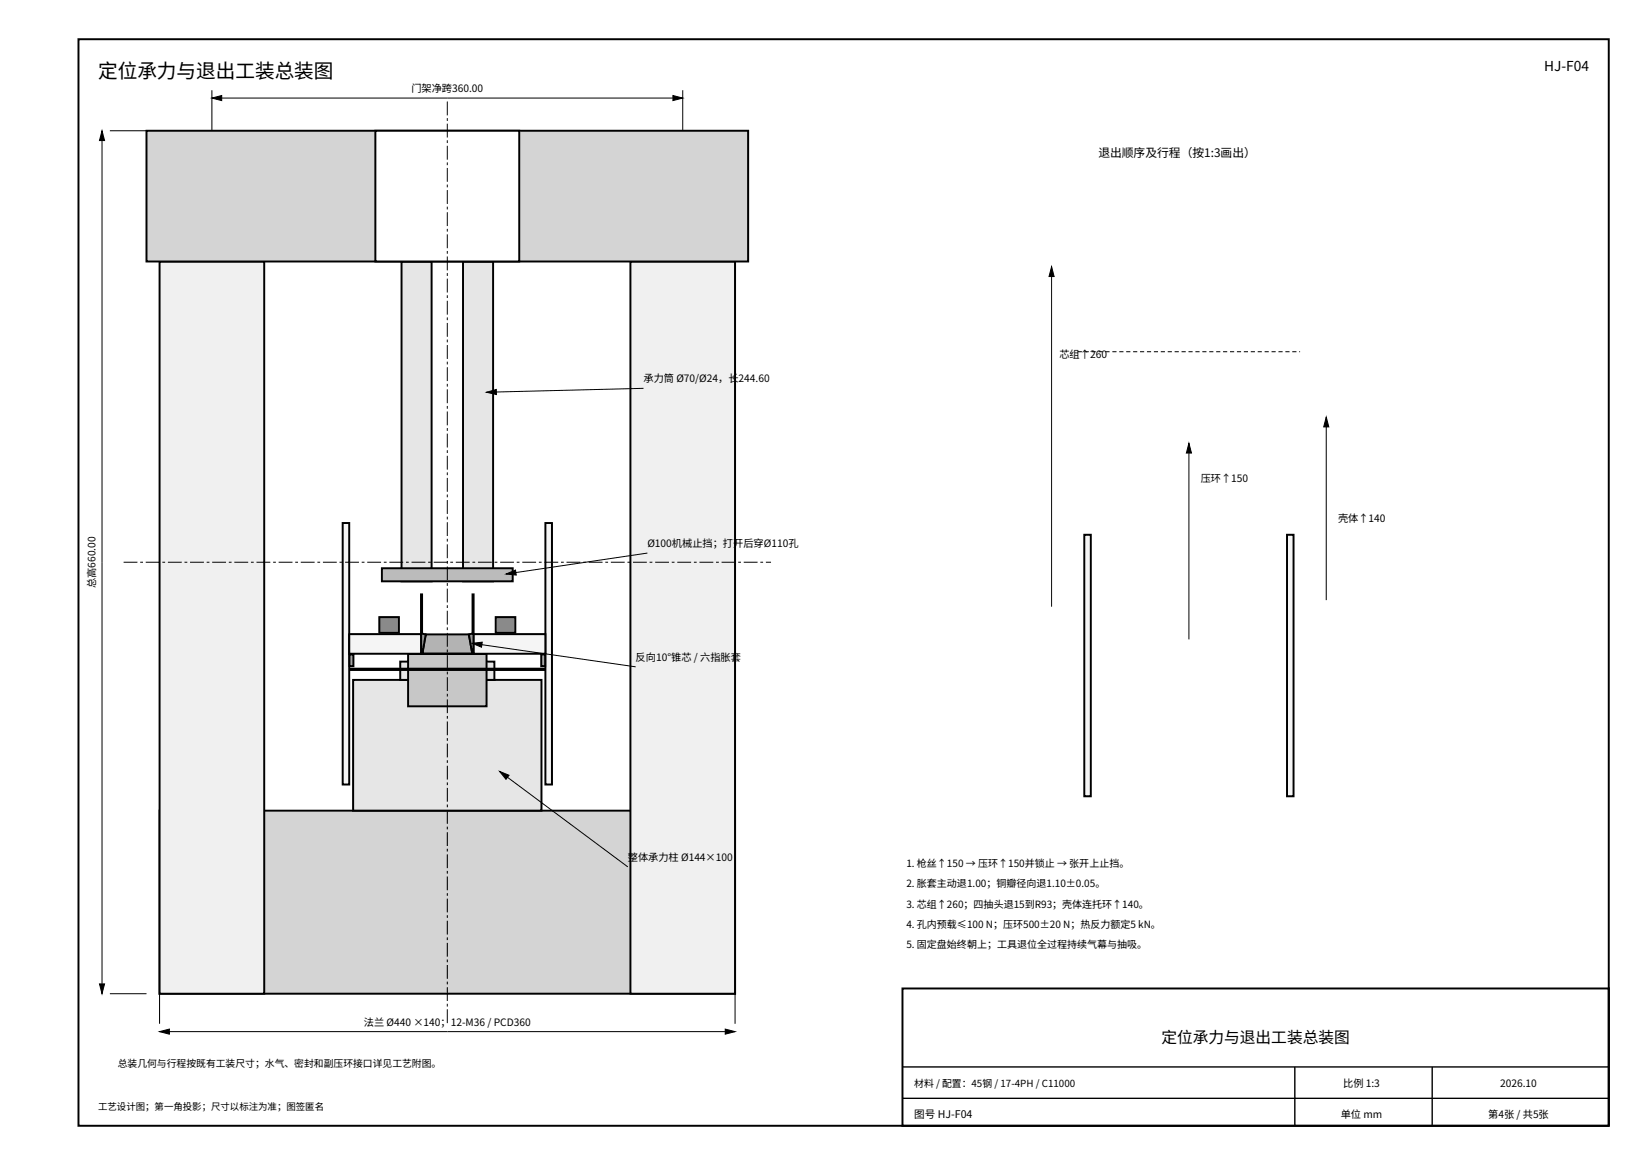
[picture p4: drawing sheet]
<svg xmlns="http://www.w3.org/2000/svg" width="420mm" height="297mm" viewBox="0 0 420 297" stroke-linecap="round" stroke-linejoin="round" font-family="sans-serif">
<path d="M20 10h390v277h-390zM230 252h180v35h-180z" fill="none" stroke="#000" stroke-width=".5"/>
<path d="M230 272h180M330 272v15M365 272v15M230 280h180" fill="none" stroke="#000" stroke-width=".35"/>
<path d="M40.7 206.7h146.6v46.6h-146.6z" fill-rule="evenodd" fill="#d4d4d4" stroke="#000" stroke-width=".5"/>
<g fill="#e6e6e6" stroke="#000" stroke-width=".5">
<path d="M90 173.3h48v33.4h-48z" fill-rule="evenodd"/>
<path d="M102 168.7h24v4.6h-24z" fill-rule="evenodd"/>
</g>
<path d="M104 166.7h20v13.4h-20z" fill-rule="evenodd" fill="#c7c7c7" stroke="#000" stroke-width=".5"/>
<path d="M108.5 161.7h11l.9 4.9h-12.8z" fill-rule="evenodd" fill="#b3b3b3" stroke="#000" stroke-width=".5"/>
<g fill="#f5f5f5" stroke="#000" stroke-width=".5">
<path d="M87.3 133.3h1.7v66.7h-1.7z" fill-rule="evenodd"/>
<path d="M139 133.3h1.7v66.7h-1.7z" fill-rule="evenodd"/>
<path d="M89 161.7h18.3v5h-18.3z" fill-rule="evenodd"/>
<path d="M120.7 161.7h18.3v5h-18.3z" fill-rule="evenodd"/>
</g>
<g fill="#999" stroke="#000" stroke-width=".5">
<path d="M107.3 151.5h.3v10l.9 .2-.9 4.9h-.3z" fill-rule="evenodd"/>
<path d="M120.4 151.5h.3v15.1h-.3l-.9-4.9 .9-.2z" fill-rule="evenodd"/>
</g>
<g fill="#e6e6e6" stroke="#000" stroke-width=".5">
<path d="M102.3 66.7h7.7v81.5h-7.7z" fill-rule="evenodd"/>
<path d="M118 66.7h7.7v81.5h-7.7z" fill-rule="evenodd"/>
</g>
<path d="M97.3 144.9h33.4v3.3h-33.4z" fill-rule="evenodd" fill="#b8b8b8" stroke="#000" stroke-width=".5"/>
<g fill="#f0f0f0" stroke="#000" stroke-width=".5">
<path d="M40.7 66.7h26.6v186.6h-26.6z" fill-rule="evenodd"/>
<path d="M160.7 66.7h26.6v186.6h-26.6z" fill-rule="evenodd"/>
</g>
<path d="M37.3 33.3h153.4v33.4h-153.4z" fill-rule="evenodd" fill="#d4d4d4" stroke="#000" stroke-width=".5"/>
<path d="M95.7 33.3h36.6v33.4h-36.6z" fill-rule="evenodd" fill="#fff" stroke="#000" stroke-width=".5"/>
<path d="M89.3 170.5h49.4v.3h-49.4z" fill-rule="evenodd" fill="#8c8c8c" stroke="#000" stroke-width=".5"/>
<g fill="#a6a6a6" stroke="#000" stroke-width=".5">
<path d="M89.1 166.8h1v3h-1z" fill-rule="evenodd"/>
<path d="M137.9 166.8h1v3h-1z" fill-rule="evenodd"/>
</g>
<g fill="#8c8c8c" stroke="#000" stroke-width=".5">
<path d="M96.7 157.3h5v4h-5z" fill-rule="evenodd"/>
<path d="M126.3 157.3h5v4h-5z" fill-rule="evenodd"/>
</g>
<path d="M31.5 143.3h165M114 260.8v-235" fill="none" stroke="#000" stroke-width=".25" stroke-dasharray="3.5 .7 .7 .7" stroke-linecap="butt"/>
<g fill="none" stroke="#000" stroke-width=".25">
<path d="M26 33.3v220M28 33.3h9.3M54 23v10.3M54 25h120M174 23v10.3M164 99l-40 1M165 141l-36 5.3M120.3 164l41.7 6M127.3 196.7l32.7 24.3M28 253.3h9.3M40.7 253.3v7.7M187.3 253.3v7.7"/>
<path d="M40.7 263h146.6"/>
</g>
<path d="M26 33.3l.7 2.5h-1.3zM54 25l2.5-.6v1.3zM171.5 24.4l2.5 .6-2.5 .7zM124 100l2.5-.7v1.3zM129 146.3l2.4-1 .2 1.3zM120.3 164l2.6-.3-.2 1.3zM127.3 196.7l2.4 .9-.8 1.1zM25.4 250.8h1.3l-.7 2.5zM40.7 263l2.5-.6v1.3zM184.8 262.4l2.5 .6-2.5 .7z" fill="#000" stroke="#000" stroke-width=".25"/>
<g fill="#f5f5f5" stroke="#000" stroke-width=".5">
<path d="M276.3 136.3h1.7v66.7h-1.7z" fill-rule="evenodd"/>
<path d="M328 136.3h1.7v66.7h-1.7z" fill-rule="evenodd"/>
</g>
<path d="M274.7 89.7h56.6" fill="none" stroke="#000" stroke-width=".25" stroke-dasharray="1.1 .7" stroke-linecap="butt"/>
<path d="M268 68v86.7M303 113v50M338 106.3v46.7" fill="none" stroke="#000" stroke-width=".25"/>
<path d="M268 68l.7 2.5h-1.3zM303 113l.7 2.5h-1.4zM338 106.3l.7 2.5h-1.4z" fill="#000" stroke="#000" stroke-width=".25"/>
<text font-size="5" x="25" y="20">定位承力与退出工装总装图</text>
<text font-size="4" x="296" y="266">定位承力与退出工装总装图</text>
<text font-size="3.5" x="393.5" y="18">HJ-F04</text>
<text font-size="3" x="279.9" y="40">退出顺序及行程（按1:3画出）</text>
<text font-size="2.7" x="233" y="285">图号 HJ-F04</text>
<g font-size="2.6">
<text x="104.8" y="23.5">门架净跨360.00</text>
<text x="270" y="91.3">芯组↑260</text>
<text x="164" y="97.5">承力筒 Ø70/Ø24，长244.60</text>
<text x="306" y="123">压环↑150</text>
<text x="341" y="133">壳体↑140</text>
<text x="165" y="139.5">Ø100机械止挡；打开后穿Ø110孔</text>
<text x="24.3" y="149.9" transform="rotate(-90 24.3 149.9)">总高660.00</text>
<text x="162" y="168.5">反向10°锥芯 / 六指胀套</text>
<text x="160" y="219.5">整体承力柱 Ø144×100</text>
<text x="92.7" y="261.5">法兰 Ø440 ×140；12-M36 / PCD360</text>
<text x="342.3" y="277">比例 1:3</text>
<text x="382.3" y="277">2026.10</text>
<text x="341.7" y="285">单位 mm</text>
<text x="379.3" y="285">第4张 / 共5张</text>
</g>
<g font-size="2.5">
<text x="231" y="221">1. 枪丝↑150 → 压环↑150并锁止 → 张开上止挡。</text>
<text x="231" y="226.2">2. 胀套主动退1.00；铜瓣径向退1.10±0.05。</text>
<text x="231" y="231.4">3. 芯组↑260；四抽头退15到R93；壳体连托环↑140。</text>
<text x="231" y="236.6">4. 孔内预载≤100 N；压环500±20 N；热反力额定5 kN。</text>
<text x="231" y="241.8">5. 固定盘始终朝上；工具退位全过程持续气幕与抽吸。</text>
<text x="30" y="272">总装几何与行程按既有工装尺寸；水气、密封和副压环接口详见工艺附图。</text>
<text x="233" y="277">材料 / 配置：45钢 / 17-4PH / C11000</text>
</g>
<text font-size="2.4" x="25" y="283">工艺设计图；第一角投影；尺寸以标注为准；图签匿名</text>
</svg>
